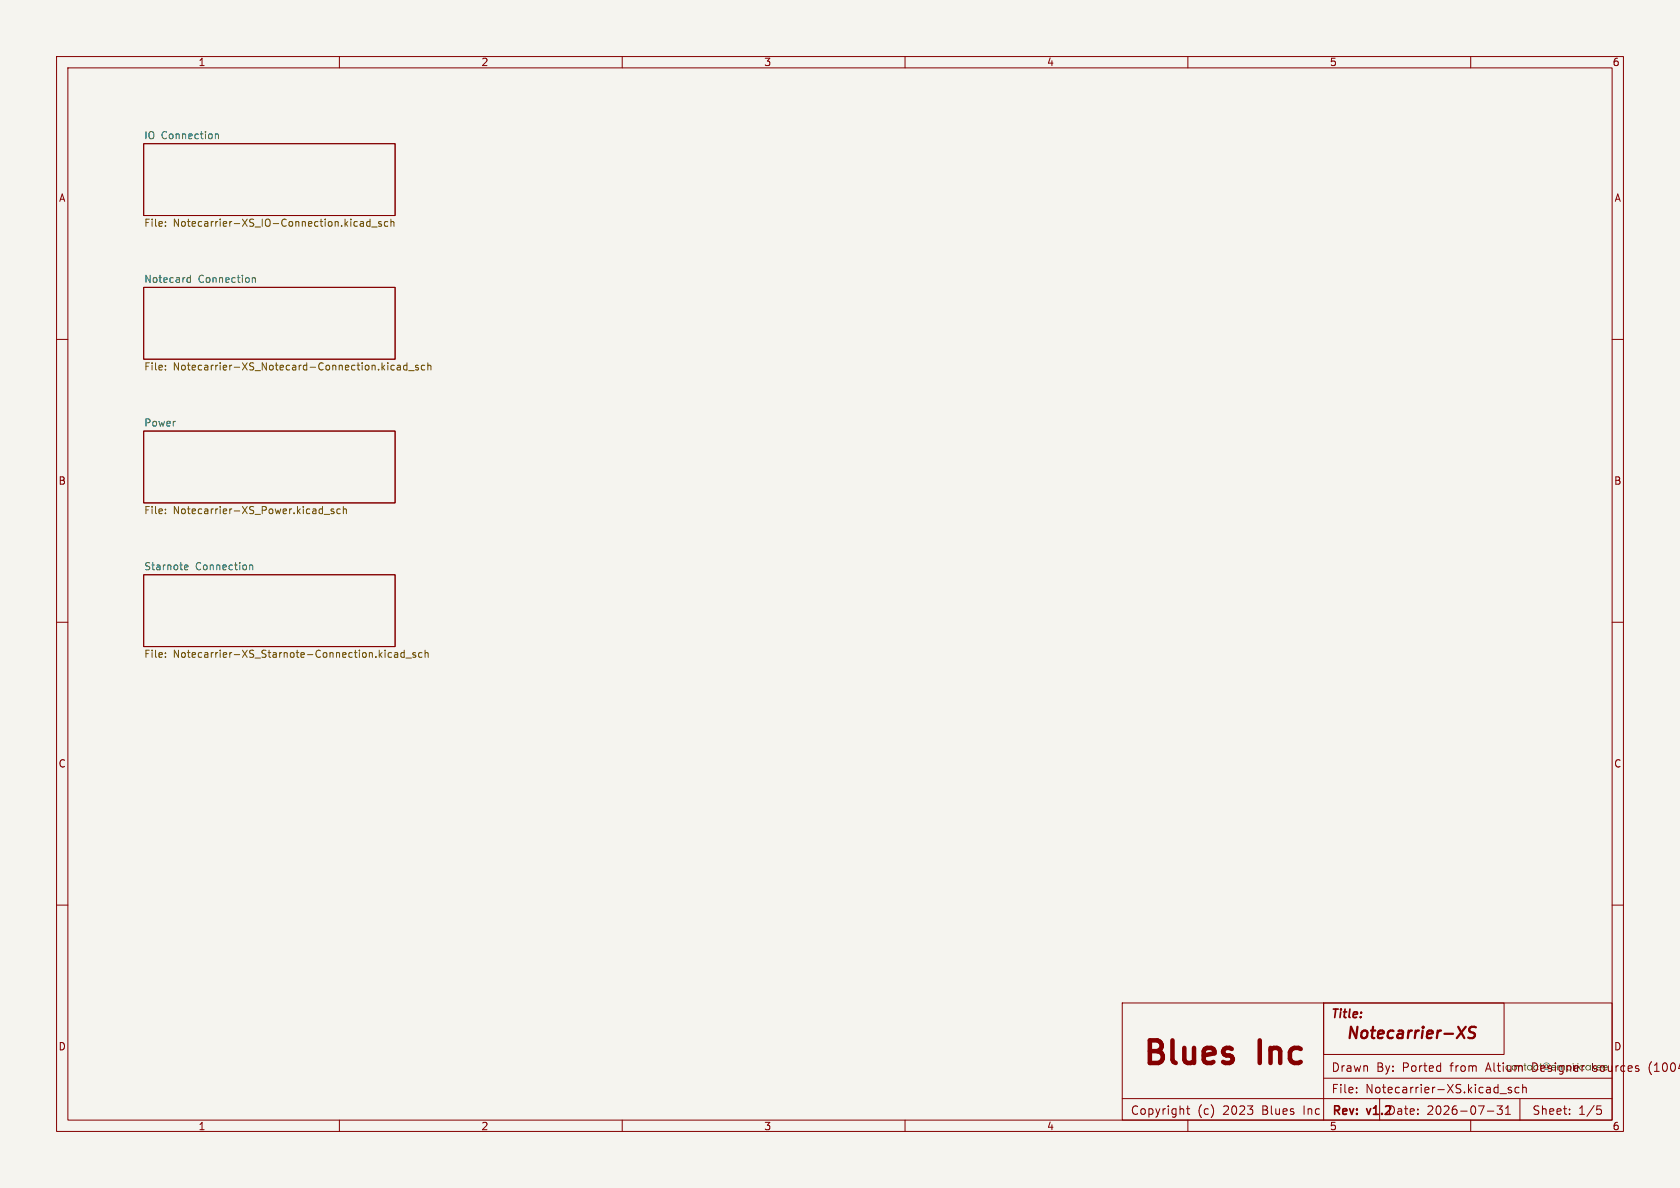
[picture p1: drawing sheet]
<svg xmlns="http://www.w3.org/2000/svg" width="297mm" height="210mm" viewBox="0 0 297 210" stroke-linecap="round" stroke-linejoin="round" font-family="sans-serif">
<path d="M0 0h297v210h-297z" fill="#f5f4ef" stroke="#f5f4ef" stroke-width=".18"/>
<g fill="none" stroke="#840000" stroke-width=".18">
<path d="M10 10h277v190h-277zM12 12h273v186h-273zM60 10v2M110 10v2M160 10v2M210 10v2M260 10v2M10 60h2M285 60h2M10 110h2M285 110h2M10 160h2"/>
<path d="M198.4 177.3h86.6v20.7h-86.6zM285 160h2M60 198v2M110 198v2M160 198v2M198.4 194.2h86.6M210 198v2M239.8 193.1v.1M239.8 192.3v.1M260 198v2M262.9 196.4h1.2M264.7 195.5h.9l-.5 .6 .4 .1v.7l-.2 .1h-.4l-.2-.1"/>
<path d="M265.2 193.3h1.1M266.2 197h.8M266.2 195.9l.4-.4v1.5M267.2 192.3l-.4-.1-.2 .2 .1 .2 .5 .2v.3h-.6M268.5 192.3l-.4-.1-.3 .3v.4l.2 .2h.5M269.2 192.3l.2-.1 .4 .1v.9M269.2 191.7v1.5M277.5 196.9v.1M277.5 196.1v.1M282.3 195.5h.7M282.5 196.1h.3l.3 .3-.1 .5-.5 .1"/>
</g>
<path d="M257.8 181.5l1.1 2M259.1 181.5l-1.6 2M260.9 181.6a.85 .85 0 0 0-1 .1 .45 .45 0 0 0 .2 .8l.3 .1a.49 .49 0 0 1 .4 .5 .49 .49 0 0 1-.5 .4l-.7-.1" fill="none" stroke="#840000" stroke-width=".4"/>
<g fill="#281c2d">
<path d="M269.5 187.9h.1v.4h.2v.1h-.2l.1 .7 .1 .1h-.3v-.8h-.1v-.1h.1z"/>
<path d="M270.1 188.4l.3-.1 .4 .1v-.1h.1v.9h-.1v-.1l-.3 .1h-.3l-.3-.4h.2a.34 .34 0 0 0 .5 .3 .34 .34 0 0 0 0-.6 .34 .34 0 0 0-.5 .2l-.2 .1z"/>
<path d="M280.4 188.4l.3-.1 .4 .1v-.1h.1v.9h-.1v-.1l-.3 .1h-.3l-.2-.4h.1a.34 .34 0 0 0 .5 .3 .34 .34 0 0 0 .1-.6 .34 .34 0 0 0-.6 .2l-.1 .1z"/>
<path d="M281.4 187.9h.2v1.3h-.2z"/>
</g>
<path d="M25.4 25.4h44.4v12.7h-44.4zM25.4 50.8h44.4v12.7h-44.4zM25.4 76.2h44.4v12.7h-44.4zM25.4 101.6h44.4v12.7h-44.4zM234 177.3h31.9v9.1h-31.9zM234 177.3v20.7M209.8 196h.5M210 195.5v1.3l.3 .2M234 190.6h51M243.9 194.2v3.8M268.7 194.2v3.8M291.6 188.3v1" fill="none" stroke="#840000" stroke-width=".18"/>
<path d="M38.1 23.7v.8M38.1 23.8l.2-.1h.3v.8M33.1 49.7l.2 .2h.4M33.7 48.7v1.2M33.7 49.1h-.4l-.2 .2M44.6 49.2l.2-.1h.3l.1 .8M44.6 49.1v.8M44.1 100l.2-.1h.3l.1 .8M44.1 99.9v.8M32.6 100.3l.6-.1v-.3h-.4l-.2 .2 .1 .6h.5" fill="none" stroke="#006464" stroke-width=".18"/>
<g fill="none" stroke="#725600" stroke-width=".18">
<path d="M29.2 39.9v.1M29.2 39.2v.1M63.7 39.2h.5l.1 .8M64.3 39.5h-.5l-.1 .2 .1 .3 .5-.1M65.4 39.2h-.3l-.3 .2 .1 .5h.5M65.4 38.7v1.3M67.4 39.2h-.3l-.2 .1 .1 .2 .4 .1v.3h-.5M68.6 39.2h-.4l-.2 .2 .1 .5h.5M69.1 39.3l.2-.1h.3v.8M69.1 38.7v1.3M65.7 40.1h1M29.2 64.6v.1"/>
<path d="M29.2 65.3v.1M69.7 64.6h-.4l-.2 .2 .1 .5h.5M70.3 64.6h.4l.1 .8M70.8 64.9h-.4l-.2 .2 .2 .3 .4-.1M71.9 64.6h-.3l-.3 .2 .2 .5h.4M71.9 64.1v1.3M72.2 65.5h1M73.9 64.6h-.3l-.1 .1v.2l.4 .1v.3h-.4M75.1 64.6h-.4l-.2 .2 .1 .5h.5M75.6 64.7l.2-.1h.3l.1 .8M75.6 64.1v1.3M29.2 90v.1"/>
<path d="M29.2 90.7v.1M57.3 90.9h1M59 90h-.3l-.2 .1 .1 .2 .4 .1v.3h-.5M60.2 90h-.4l-.3 .2 .2 .5h.5M60.7 90.1l.2-.1h.3v.8M60.7 89.5v1.3M29.2 115.4v.1M29.2 116.1v.1M69.2 115.4h-.3l-.3 .2 .1 .5h.5M69.8 115.4h.5v.8M70.3 115.7h-.4l-.2 .2 .2 .3 .4-.1M71.5 115.4h-.4l-.2 .2 .1 .5h.5"/>
<path d="M71.5 114.9v1.3M71.8 116.3h.9M73.5 115.4h-.3l-.2 .1v.2l.5 .1v.3h-.5M74.6 115.4h-.4l-.2 .2 .1 .5h.5M75.2 115.5l.1-.1h.3l.1 .8M75.2 114.9v1.3"/>
</g>
<g font-size="5.6" fill="#840000">
<text x="201.8" y="189.3">Blues</text>
<text x="222.8" y="189.3">Inc</text>
</g>
<text font-size="2.8" fill="#840000" x="237.7" y="184.2">Notecarrier-XS</text>
<g font-size="2.1" fill="#840000">
<text x="235.2" y="180.4">Title:</text>
<text x="235.3" y="189.7">Drawn</text>
<text x="243.3" y="189.7">By:</text>
<text x="248" y="189.7">Ported</text>
<text x="256.6" y="189.7">from</text>
<text x="263" y="189.7">Altium</text>
<text x="271.3" y="189.7">Designer</text>
<text x="282.2" y="189.7">sources</text>
<text x="292.2" y="189.7">(10042</text>
<text x="199.8" y="197.3">Copyright</text>
<text x="211.7" y="197.3">(c)</text>
<text x="216.3" y="197.3">2023</text>
<text x="223.3" y="197.3">Blues</text>
<text x="230.7" y="197.3">Inc</text>
<text x="235.3" y="193.5">File:</text>
<text x="235.4" y="197.5">Rev:</text>
<text x="241.4" y="193.5">Notecarrier-XS.kicad_sch</text>
<text x="241.8" y="197.5">v1.2Date:</text>
<text x="252.2" y="197.3">2026-07-31</text>
<text x="270.8" y="197.3">Sheet:</text>
<text x="279" y="197.3">1/5</text>
</g>
<g font-size="1.8" fill="#840000">
<text x="35" y="11.9">1</text>
<text x="85" y="11.9">2</text>
<text x="135" y="11.9">3</text>
<text x="185" y="11.9">4</text>
<text x="235" y="11.9">5</text>
<text x="285" y="11.9">6</text>
<text x="10.3" y="35.9">A</text>
<text x="285.3" y="35.9">A</text>
<text x="10.3" y="85.9">B</text>
<text x="285.3" y="85.9">B</text>
<text x="10.3" y="135.9">C</text>
<text x="285.3" y="135.9">C</text>
<text x="10.3" y="185.9">D</text>
<text x="285.3" y="185.9">D</text>
<text x="35" y="200">1</text>
<text x="85" y="200">2</text>
<text x="135" y="200">3</text>
<text x="185" y="200">4</text>
<text x="235" y="200">5</text>
<text x="285" y="200">6</text>
</g>
<g font-size="1.8" fill="#006464">
<text x="25.4" y="24.7">IO</text>
<text x="28.5" y="24.7">Connection</text>
<text x="25.4" y="50.1">Notecard</text>
<text x="35" y="50.1">Connection</text>
<text x="25.4" y="75.5">Power</text>
<text x="25.4" y="100.9">Starnote</text>
<text x="34.6" y="100.9">Connection</text>
</g>
<g font-size="1.8" fill="#725600">
<text x="25.4" y="40.4">File:</text>
<text x="30.6" y="40.4">Notecarrier-XS_IO-Connection.kicad_sch</text>
<text x="25.4" y="65.8">File:</text>
<text x="30.6" y="65.8">Notecarrier-XS_Notecard-Connection.kicad_sch</text>
<text x="25.4" y="91.2">File:</text>
<text x="30.6" y="91.2">Notecarrier-XS_Power.kicad_sch</text>
<text x="25.4" y="116.6">File:</text>
<text x="30.6" y="116.6">Notecarrier-XS_Starnote-Connection.kicad_sch</text>
</g>
</svg>
